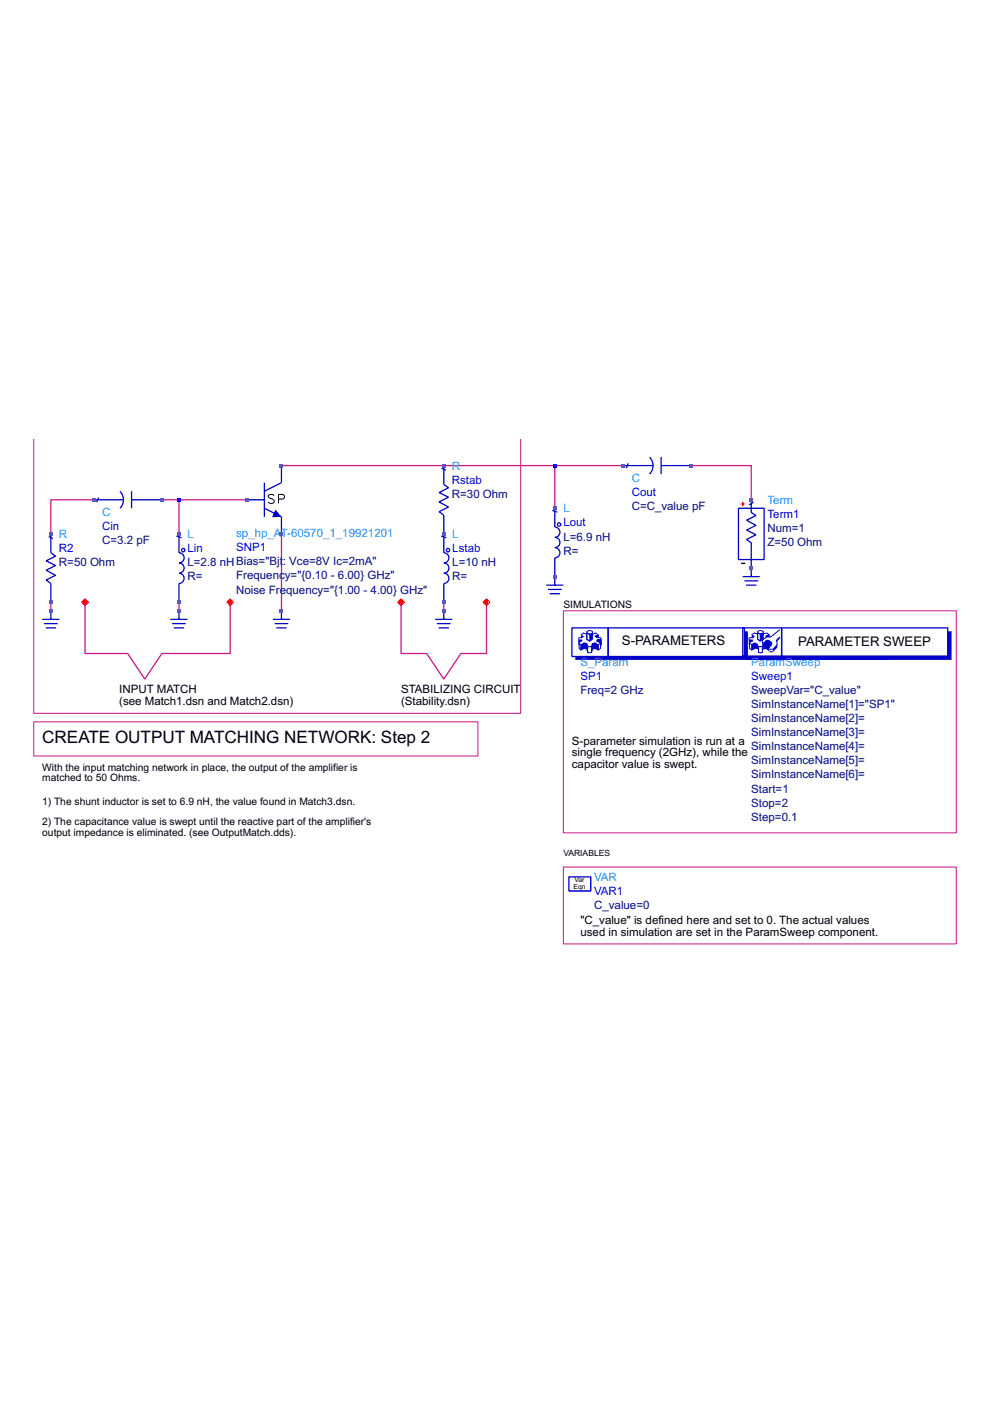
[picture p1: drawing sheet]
<svg xmlns="http://www.w3.org/2000/svg" width="210mm" height="297mm" viewBox="0 0 210 297" stroke-linecap="round" stroke-linejoin="round" font-family="sans-serif">
<path d="M59.7 98.7h72.4M117.6 98.7v9.1M146.6 98.7h12.7v7.3M19.8 106h-9v7.2M34.3 106h18.1M37.9 106v7.2M59.7 113.2v16.3M10.8 127.7v1.8M18 127.7v10.9h9.1l3.6 5.4 3.6-5.4h14.5v-10.9M37.9 127.7v1.8M85 127.7v10.9h5.5l3.6 5.4 3.6-5.4h5.4v-10.9M94.1 127.7v1.8" fill="none" stroke="#c71585" stroke-width=".27"/>
<path d="M7.2 93.2v58h103.2v-58M119.4 129.5h83.4v47.1h-83.4zM7.2 153h94.1v7.3h-94.1zM119.4 183.8h83.4v16.3h-83.4z" fill="none" stroke="#c71585" stroke-width=".21"/>
<path d="M157.5 133.1h8.2v6h-8.2zM165.7 133.1h35.2v6h-35.2z" fill="none" stroke="#0000cd" stroke-width=".27"/>
<g fill="none" stroke="#0000cd" stroke-width=".21">
<path d="M159.4 136.7l.7-.4v1.2l-.7 .3zM159.4 136.7l-.5-.4v1.2l.5 .3M159.7 135.2h-.8l-.2 .4M160.6 133.8l.6-.1 .6 .1v.4l-.6 .2-.6-.2zM160.6 134.4l-.7-.2-.5 .4M160.6 134.2v1.4l.6 .3 .6-.3v-1.4M160.8 137.1h.8v1.3h-.8zM161.8 136.5l.7-.8v.6l-.7 .8zM161.8 134.4l.7-.2 .6 .4M162.4 136.5v1l.5 .3M162.4 137.5l-.6 .2M162.9 135.7l.7 .6"/>
<path d="M163.1 138.2h.8M165.4 133.5l-1.9 1.5h-1l-.9 .7v.6l.2 .2 .7-.8h.4l.7 .6v.4l-.7 .8 .2 .2h.8l.9-1-.2-1 .8-.7"/>
</g>
<g fill="#0000cd">
<path d="M158.7 135.6h.9l.1 .3-.8 .4v.4h-.2z"/>
<path d="M159.4 134.6l.7 .2-.4 .4h-.3z"/>
<path d="M160.1 136.3l.5 .2 .2 .6v1.3l-.2-.7-.5-.2z"/>
<path d="M159.4 136.7l.7-.4v1.2l-.7 .3z"/>
<path d="M161.8 136.5v1.2l-.2 .7v-1.3z"/>
</g>
<path d="M160.6 134.2l.6 .2v1.5l-.6-.3zM160.6 134.2l.6 .2" fill="none" stroke="#0000cd" stroke-width=".21"/>
<g fill="#0000cd">
<path d="M161.2 134.4l.6-.2v1.4l-.6 .3z"/>
<path d="M162.9 137.5l.2 .2v.5l-.2-.2z"/>
<path d="M164.8 136.7v.6l-.9 .9v-.5z"/>
<path d="M164.6 135.7l.8-.7v.4l-.8 .7z"/>
</g>
<path d="M162.4 134.8l.7-.2v.4h-.6z" fill="none" stroke="#0000cd" stroke-width=".21"/>
<g fill="#0000cd">
<path d="M162.4 134.8l.7-.2v.4h-.6z"/>
<path d="M161.8 136.8l.6-.5 .7 .5-.2 1-.5-.3-.6 .2z"/>
<path d="M161.6 136.3l.2 .2v.6l-.2-.3z"/>
<path d="M161.8 136.5l.7-.8h.4l.7 .6v.4l-.7 .8-1.1-.7z"/>
<path d="M188.2 139.1h12.7v-5.3h.9v6.1h-13.6z"/>
<path d="M158.2 139.1h30v.8h-30z"/>
</g>
<path d="M121.3 133.1h7.7v6.1h-7.7zM129 133.1h28.8v6.1h-28.8z" fill="none" stroke="#0000cd" stroke-width=".27"/>
<g fill="none" stroke="#0000cd" stroke-width=".21">
<path d="M123.2 136.7l.7-.4v1.2l-.7 .3zM123.2 136.7l-.4-.4v1.2l.4 .3M123.5 135.2h-.7l-.2 .4M123.9 136.3l.5 .2v1.2l-.5-.2M124.4 133.8l.7-.1 .5 .1v.4l-.5 .3-.7-.3zM124.4 134.2v1.4l.7 .3 .5-.3v-1.4M124.4 134.5l-.7-.3-.5 .5M124.4 136.5l.2 .6M124.4 137.7l.2 .7M124.6 137.1h.8M124.6 138.4h.8M124.6 137.1v1.3"/>
<path d="M125.4 137.1v1.3M125.6 134.5l.7-.3 .6 .5M125.6 136.5l-.2 .6M125.6 137.7l-.2 .7M126.1 136.3l.8 .4v1.1l-.8-.3zM126.1 136.3l-.5 .2v1.2l.5-.2M126.9 136.7l.4-.4v1.2l-.4 .3M126.9 135.2v-.5l-.8 .1 .4 .4h.8l.2 .4M127.5 135.6v1.1h-.2M127.5 135.6h-.8l-.2 .3 .8 .4"/>
</g>
<g fill="#0000cd">
<path d="M122.6 135.6h.7l.2 .3-.7 .4v.4h-.2z"/>
<path d="M123.2 134.7l.7 .1-.4 .4h-.3z"/>
<path d="M123.9 136.3l.5 .2 .2 .6v1.3l-.2-.7-.5-.2z"/>
<path d="M126.1 134.8l.8-.1v.5h-.4z"/>
<path d="M126.7 135.6h.8v1.1h-.2v-.4l-.8-.4z"/>
<path d="M126.1 136.3l.8 .4v1.1l-.8-.3z"/>
<path d="M125.6 136.5l.5-.2v1.2l-.5 .2z"/>
<path d="M123.2 136.7l.7-.4v1.2l-.7 .3z"/>
<path d="M125.6 136.5v1.2l-.2 .7v-1.3z"/>
</g>
<path d="M124.4 134.2l.7 .3v1.4l-.7-.3zM124.4 134.2l.7 .3" fill="none" stroke="#0000cd" stroke-width=".21"/>
<g fill="#0000cd">
<path d="M125.1 134.5l.5-.3v1.4l-.5 .3z"/>
<path d="M122 139.2h35.8v-5.4h.8v6.1h-36.6z"/>
</g>
<path d="M157.1 119.4h.9" fill="none" stroke="#000" stroke-width=".27"/>
<g fill="none" stroke="#0000cd" stroke-width=".27">
<path d="M117.1 108.2l1.1 .4M117.6 107.8v4a1.09 1.09 0 0 1 1.1 1 1.09 1.09 0 0 1-1.1 1.1 1.09 1.09 0 0 1 1.1 1.1 1.09 1.09 0 0 1-1.1 1.1 1.09 1.09 0 0 1 1.1 1.1 1.09 1.09 0 0 1-1.1 1.1v4M156.6 107.8h5.4v10.8h-5.4zM159.3 106v2.7l1 .6-2 1 2 1.1-2 1 2 1-2 1 1 .7v5.3M159.7 106.5l-.9 .5M120.6 185.9h4.6v3h-4.6z"/>
<circle cx="118.5" cy="111.2" r=".36"/>
</g>
<path d="M157 106.9h.9M157.5 106.4v.9" fill="none" stroke="#ff4500" stroke-width=".27"/>
<path d="M120.7 188.9h4.5l.1-2.9v3z" fill="#0000cd"/>
<g fill="none" stroke="#0000cd" stroke-width=".27">
<path d="M59.7 98.7v3.6l-3.6 1.8M93.6 99.3l.9 .4M94.1 98.7v4l1 .7-2 1 2 1-2 1 2 1.1-2 1 1 .7v8a1.09 1.09 0 0 1 1.1 1.1 1.09 1.09 0 0 1-1.1 1.1 1.09 1.09 0 0 1 1.1 1 1.09 1.09 0 0 1-1.1 1.1 1.09 1.09 0 0 1 1.1 1.1 1.09 1.09 0 0 1-1.1 1.1v4M132.1 98.7h6.4M133.2 98.3l-.4 1M137.7 96.9a2.54 2.54 0 0 1 0 3.6M140.2 96.9v3.6M140.3 98.7h6.3M10.3 113.7l.9 .5M10.8 113.2v4l1 .7-2 1 2 1-2 1 2 1.1-2 1 1 .7v4M19.8 106h6.4M20.9 105.5l-.4 1"/>
<path d="M25.4 104.2a2.54 2.54 0 0 1 0 3.6M27.9 104.1v3.7M28 106h6.3M37.4 113.7l1.1 .3M37.9 113.2v4a1.09 1.09 0 0 1 1.1 1.1 1.09 1.09 0 0 1-1.1 1.1 1.09 1.09 0 0 1 1.1 1 1.09 1.09 0 0 1-1.1 1.1 1.09 1.09 0 0 1 1.1 1.1 1.09 1.09 0 0 1-1.1 1.1v4M52.4 106h3.7M56.1 107.8l3.6 1.8v3.6M56.1 102.3v7.3M93.5 113.7l1.1 .3M9 131.3h3.6M9.3 132.2h2.9M9.7 133.1h2.2"/>
<path d="M10.8 129.5v1.8M36.1 131.3h3.7M36.5 132.2h2.9M36.9 133.1h2.1M37.9 129.5v1.8M57.9 131.3h3.6M58.2 132.2h2.9M58.6 133.1h2.2M59.7 129.5v1.8M92.3 131.3h3.6M92.6 132.2h2.9M93 133.1h2.2"/>
<path d="M94.1 129.5v1.8M115.8 124.1h3.6M116.2 125h2.9M116.5 125.9h2.2M117.6 122.3v1.8M157.5 122.3h3.6M157.8 123.2h2.9M158.2 124.1h2.2M159.3 120.4v1.9"/>
<circle cx="38.9" cy="116.6" r=".36"/>
<circle cx="95" cy="116.6" r=".36"/>
</g>
<path d="M58.1 105.1a.72 .72 0 0 0-.7-.3 .72 .72 0 0 0-.5 .5l.2 .3 .9 .3 .1 .6a.83 .83 0 0 1-1.2 0M59 105.8h.9a.5 .5 0 0 0 .4-.5 .5 .5 0 0 0-.4-.5h-.9v1.9" fill="none" stroke="#000" stroke-width=".21"/>
<path d="M58.4 108l1.3 1.6-2 .1z" fill="#0000cd"/>
<g fill="#4169e1">
<path d="M10.4 129.1h.7v.8h-.7z"/>
<path d="M10.4 127.3h.7v.8h-.7z"/>
<path d="M10.4 112.8h.7v.8h-.7z"/>
<path d="M19.5 105.6h.7v.7h-.7z"/>
<path d="M34 105.6h.7v.7h-.7z"/>
<path d="M37.6 129.1h.7v.8h-.7z"/>
<path d="M37.6 127.3h.7v.8h-.7z"/>
<path d="M37.6 112.8h.7v.8h-.7z"/>
</g>
<path d="M37.6 105.6h.7v.7h-.7z" fill="#00f"/>
<g fill="#4169e1">
<path d="M52.1 105.6h.7v.7h-.7z"/>
<path d="M59.3 129.1h.7v.8h-.7z"/>
<path d="M59.3 112.8h.7v.8h-.7z"/>
<path d="M59.3 98.4h.7v.7h-.7z"/>
<path d="M93.7 129.1h.8v.8h-.8z"/>
<path d="M93.7 127.3h.8v.8h-.8z"/>
<path d="M93.7 112.8h.8v.8h-.8z"/>
<path d="M93.7 98.4h.8v.7h-.8z"/>
<path d="M117.3 121.9h.7v.7h-.7z"/>
<path d="M117.3 107.4h.7v.7h-.7z"/>
</g>
<path d="M117.3 98.4h.7v.7h-.7z" fill="#00f"/>
<g fill="#4169e1">
<path d="M131.8 98.4h.7v.7h-.7z"/>
<path d="M146.2 98.4h.8v.7h-.8z"/>
<path d="M158.9 120.1h.7v.7h-.7z"/>
<path d="M158.9 105.6h.7v.7h-.7z"/>
</g>
<path d="M17.7 127.3h.7v.8h-.7z" fill="#f00"/>
<path d="M17.3 127.7l.7-.7 .7 .7-.7 .7z" fill="none" stroke="#f00" stroke-width=".21"/>
<path d="M48.4 127.3h.8v.8h-.8z" fill="#f00"/>
<path d="M48.1 127.7l.7-.7 .7 .7-.7 .7z" fill="none" stroke="#f00" stroke-width=".21"/>
<path d="M84.7 127.3h.7v.8h-.7z" fill="#f00"/>
<path d="M84.3 127.7l.7-.7 .8 .7-.8 .7z" fill="none" stroke="#f00" stroke-width=".21"/>
<path d="M102.8 127.3h.7v.8h-.7z" fill="#f00"/>
<path d="M102.4 127.7l.7-.7 .8 .7-.8 .7z" fill="none" stroke="#f00" stroke-width=".21"/>
<text font-size="3.6" x="9" y="157.6">CREATE OUTPUT MATCHING NETWORK: Step 2</text>
<g font-size="2.8">
<text x="131.8" y="136.8">S-PARAMETERS</text>
<text x="169.2" y="137">PARAMETER SWEEP</text>
</g>
<g font-size="2.4" fill="#1e90ff">
<text x="95.8" y="99.6">R</text>
<text x="133.9" y="102.1">C</text>
<text x="162.7" y="106.8">Term</text>
<text x="21.6" y="109.4">C</text>
<text x="50.1" y="113.9">sp_hp_AT-60570_1_19921201</text>
<text x="119.4" y="108.6">L</text>
<text x="12.5" y="114.1">R</text>
<text x="39.8" y="114.1">L</text>
<text x="95.9" y="114.1">L</text>
<text x="123.1" y="141.1">S_Param</text>
<text x="159.3" y="141.1">ParamSweep</text>
<text x="126" y="186.8">VAR</text>
</g>
<g font-size="2.4" fill="#00f">
<text x="95.8" y="102.6">Rstab</text>
<text x="133.9" y="105.1">Cout</text>
<text x="21.6" y="112.3">Cin</text>
<text x="119.4" y="111.6">Lout</text>
<text x="162.7" y="109.8">Term1</text>
<text x="12.5" y="117.1">R2</text>
<text x="39.8" y="117.1">Lin</text>
<text x="50.1" y="116.9">SNP1</text>
<text x="95.9" y="117.1">Lstab</text>
<text x="123.1" y="144.1">SP1</text>
<text x="159.3" y="144.1">Sweep1</text>
<text x="126" y="189.8">VAR1</text>
</g>
<g font-size="2.4" fill="#000080">
<text x="95.8" y="105.6">R=30 Ohm</text>
<text x="133.9" y="108.1">C=C_value pF</text>
<text x="162.7" y="112.8">Num=1</text>
<text x="21.6" y="115.3">C=3.2 pF</text>
<text x="60" y="119.9">: Vce=8V Ic=2mA&quot;</text>
<text x="119.4" y="117.6">R=</text>
<text x="119.4" y="114.6">L=6.9 nH</text>
<text x="162.7" y="115.8">Z=50 Ohm</text>
<text x="12.5" y="120">R=50 Ohm</text>
<text x="39.8" y="123">R=</text>
<text x="39.8" y="120">L=2.8 nHBias=&quot;Bjt</text>
<text x="50.1" y="125.8">Noise Frequency=&quot;{1.00 - 4.00} GHz&quot;</text>
<text x="50.1" y="122.8">Frequenc</text>
<text x="60.4" y="122.8">y=&quot;{0.10 - 6.00} GHz&quot;</text>
<text x="95.9" y="123">R=</text>
<text x="95.9" y="120">L=10 nH</text>
<text x="123.1" y="147.1">Freq=2 GHz</text>
<text x="159.3" y="147.1">SweepVar=&quot;C_value&quot;</text>
<text x="159.3" y="153.1">SimInstanceName[2]=</text>
<text x="159.3" y="150.1">SimInstanceName[1]=&quot;SP1&quot;</text>
<text x="159.3" y="159.1">SimInstanceName[4]=</text>
<text x="159.3" y="156.1">SimInstanceName[3]=</text>
<text x="159.3" y="165">SimInstanceName[6]=</text>
<text x="159.3" y="162.1">SimInstanceName[5]=</text>
<text x="159.3" y="171">Stop=2</text>
<text x="159.3" y="168">Start=1</text>
<text x="159.3" y="174">Step=0.1</text>
<text x="126" y="192.8">C_value=0</text>
</g>
<g font-size="2.4">
<text x="25.3" y="147">INPUT MATCH</text>
<text x="25.3" y="149.5">(see Match1.dsn and Match2.dsn)</text>
<text x="85" y="147">STABILIZING CIRCUIT</text>
<text x="85" y="149.5">(Stability.dsn)</text>
<text x="121.3" y="157.9">S-parameter simulation is run at a</text>
<text x="121.3" y="160.3">single frequency (2GHz), while the</text>
<text x="121.3" y="162.8">capacitor value is swept.</text>
<text x="123.1" y="195.9">&quot;C_value&quot; is defined here and set to 0. The actual values</text>
<text x="123.1" y="198.4">used in simulation are set in the ParamSweep component.</text>
</g>
<g font-size="2.2">
<text x="119.4" y="129">SIMULATIONS</text>
<text x="9" y="163.4">With the input matching network in place, the output of the amplifier is</text>
<text x="9" y="165.6">matched to 50 Ohms.</text>
<text x="9" y="170.6">1) The shunt inductor is set to 6.9 nH, the value found in Match3.dsn.</text>
<text x="9" y="175">2) The capacitance value is swept until the reactive part of the amplifier's</text>
<text x="9" y="177.2">output impedance is eliminated. (see OutputMatch.dds).</text>
</g>
<text font-size="1.8" x="119.4" y="181.6">VARIABLES</text>
<g font-size="1.4">
<text x="121.6" y="188.5">Eqn</text>
<text x="121.8" y="187.1">Var</text>
</g>
</svg>
